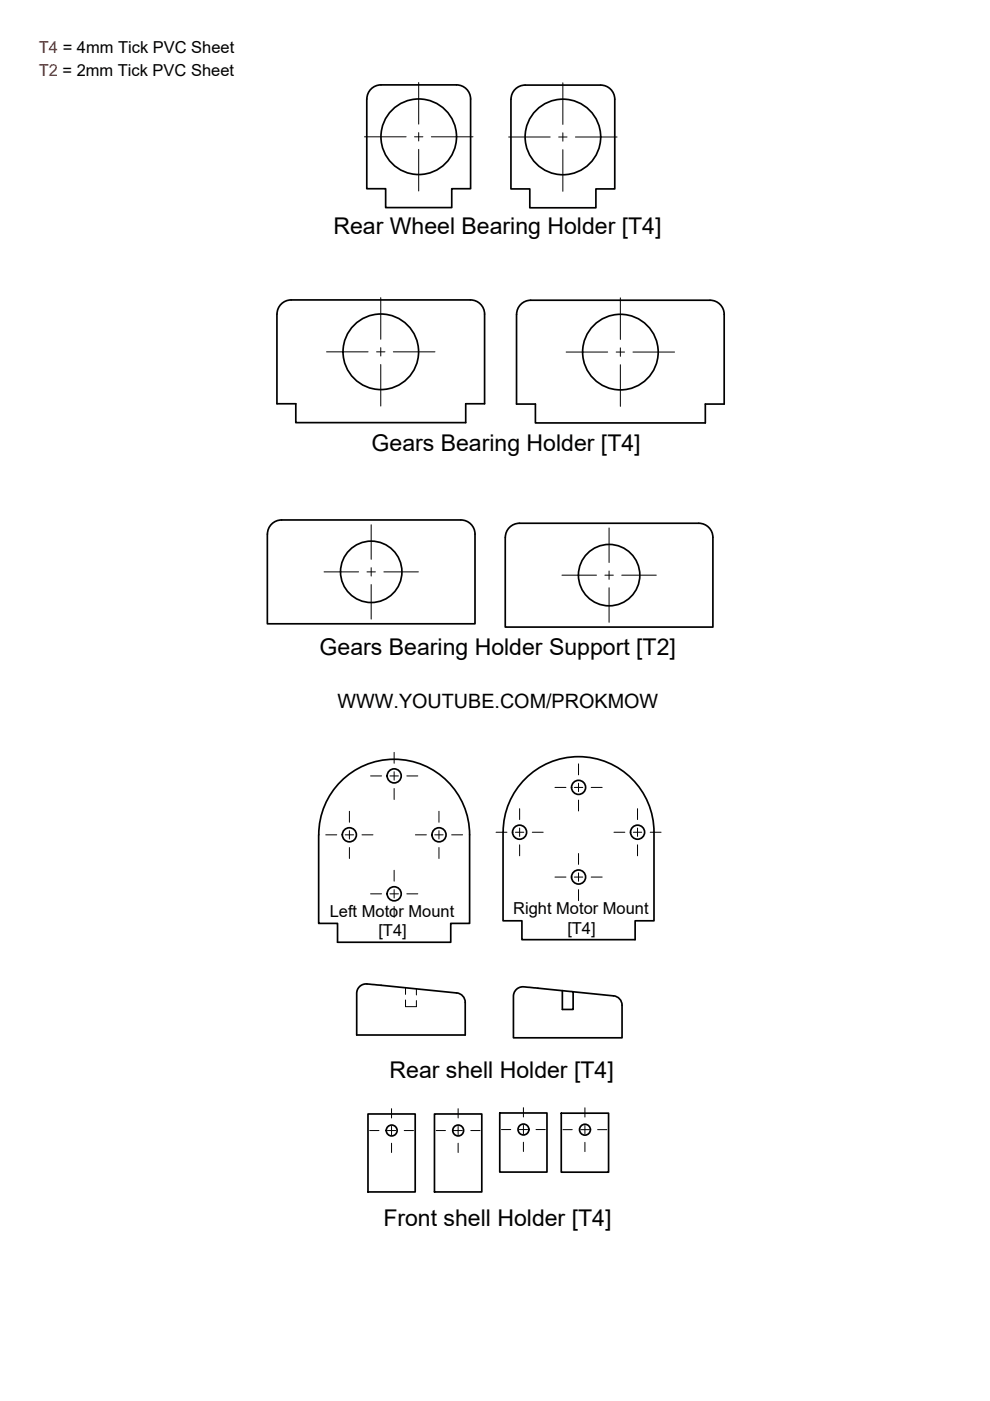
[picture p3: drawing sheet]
<svg xmlns="http://www.w3.org/2000/svg" width="210mm" height="297mm" viewBox="0 0 210 297" stroke-linecap="round" stroke-linejoin="round" font-family="sans-serif">
<!-- layer: Visible -->
<g fill="none" stroke="#000" stroke-width=".36">
<path d="M111.3 18h16M111.3 18a2.99 2.99 0 0 0-2.9 3l-.1 19.1h4v4h14v-4h4v-19.1a2.99 2.99 0 0 0-3-3M77.8 21a2.99 2.99 0 0 1 3-3h16a2.99 2.99 0 0 1 3 3v19h-4v4h-14v-4h-4v-19M61.7 63.6a3 3 0 0 0-3 3v19h4v4h36v-4h4v-19a2.99 2.99 0 0 0-3-3h-38M109.5 66.7v19h4v4h36v-4h4v-19M109.5 66.7a2.99 2.99 0 0 1 3-3h38a2.99 2.99 0 0 1 3 3M56.7 113.2v19.1h44v-19.1M56.7 113.2a2.99 2.99 0 0 1 3-3h38a2.99 2.99 0 0 1 3 3M108.3 111.6l1.2-.6 .6-.1h38.1a2.99 2.99 0 0 1 3 3v19.1h-44.1v-19.1a2.99 2.99 0 0 1 1.2-2.3zM72.3 165.7a16 16 0 0 1 17.4-3.5 16 16 0 0 1 9.9 14.8v18.8h-4v4h-24v-4h-4v-18.8a16.1 16.1 0 0 1 4.7-11.3zM106.7 176.4a16 16 0 0 1 16-16 16 16 0 0 1 16 16.1v18.7h-4v4h-24v-4h-4v-18.7M76.2 209.2l.8-.5 .7-.1 19.1 1.9a1.98 1.98 0 0 1 1.8 2v6.9h-23v-8.9l.2-.8z"/>
<path d="M119.2 210l2.3 .3v3.7h-2.3zM119.2 210l-8.2-.8-.8 .1-.8 .5-.3 .6-.2 .7v8.9h23v-6.9a2 2 0 0 0-1.8-2l-8.6-.8M78 236.2h10v16.5h-10zM92.1 236.2h10.1v16.5h-10.1zM106 236h10v12.5h-10zM119 236h10v12.5h-10z"/>
<circle cx="88.8" cy="29" r="8"/>
<circle cx="119.3" cy="29" r="8"/>
<circle cx="80.7" cy="74.6" r="8"/>
<circle cx="131.5" cy="74.7" r="8"/>
<circle cx="78.7" cy="121.2" r="6.5"/>
<circle cx="129.1" cy="121.9" r="6.5"/>
<circle cx="74.1" cy="177" r="1.49"/>
<circle cx="83.6" cy="164.5" r="1.49"/>
<circle cx="93.1" cy="177" r="1.49"/>
<circle cx="110.2" cy="176.4" r="1.49"/>
<circle cx="122.7" cy="166.9" r="1.49"/>
<circle cx="135.2" cy="176.4" r="1.49"/>
<circle cx="83.6" cy="189.5" r="1.49"/>
<circle cx="122.7" cy="185.9" r="1.49"/>
<circle cx="83" cy="239.7" r="1.15"/>
<circle cx="97.1" cy="239.7" r="1.15"/>
<circle cx="111" cy="239.5" r="1.15"/>
<circle cx="124" cy="239.5" r="1.15"/>
</g>
<!-- layer: Hidden -->
<path d="M86 212v1.4h2.3v-1.3M86 209.4v1.4M88.3 209.7v1.3" fill="none" stroke="#000" stroke-width=".21"/>
<!-- layer: Smart Centers -->
<g fill="none" stroke="#000" stroke-width=".21">
<path d="M88.8 17.5v8.8M119.3 17.6v8.8M77.3 29h8.8M87.9 29h1.8M88.8 28.1v1.8M88.8 31.7v8.8M91.5 29h8.8M107.8 29h8.8M118.4 29h1.8M119.3 28.2v1.7M119.3 31.7v8.9M122 29h8.8"/>
<path d="M69.2 74.6h8.8M79.8 74.6h1.8M80.7 63.1v8.8M80.7 73.7v1.8M80.7 77.3v8.8M83.4 74.6h8.8M120 74.6h8.8M130.6 74.6h1.8M131.5 63.1v8.9M131.5 73.8v1.8M131.5 77.3v8.9M134.2 74.6h8.8"/>
<path d="M78.7 111.3v7.3M129.1 111.9v7.4M68.7 121.2h7.3M77.8 121.2h1.8M78.7 120.4v1.7M78.7 123.9v7.4M81.4 121.2h7.3M119.1 121.9h7.4M128.2 121.9h1.8M129.1 121.1v1.7M129.1 124.6v7.3M131.8 121.9h7.3"/>
<path d="M83.6 159.5v2.3M69.1 177h2.3M73.2 177h1.8M74.1 172v2.3M74.1 176.1v1.8M74.1 179.7v2.3M76.8 177h2.3M78.6 164.5h2.3M82.7 164.5h1.8M83.6 163.6v1.8M83.6 167.2v2.3M86.3 164.5h2.3"/>
<path d="M88.1 177h2.3M92.2 177h1.8M93.1 172v2.3M93.1 176.1v1.8M93.1 179.7v2.3M95.8 177h2.3M105.2 176.5h2.3M109.3 176.5h1.8M110.2 171.5v2.3M110.2 175.6v1.7M110.2 179.1v2.3M112.9 176.5h2.3"/>
<path d="M117.7 166.9h2.3M121.8 166.9h1.8M122.7 162v2.3M122.7 166.1v1.7M122.7 169.6v2.3M125.3 166.9h2.4M130.2 176.5h2.3M134.3 176.5h1.8M135.2 171.5v2.3M135.2 175.6v1.7M135.2 179.1v2.3M137.9 176.5h2.3"/>
<path d="M78.6 189.5h2.3M82.7 189.5h1.8M83.6 184.5v2.3M83.6 188.6v1.8M83.6 192.2v2.3M86.3 189.5h2.3M117.7 186h2.3M121.8 186h1.8M122.7 181v2.3M122.7 185.1v1.7M122.7 188.6v2.4M125.3 186h2.4"/>
<path d="M78.4 239.7h1.9M82.1 239.7h1.8M83 235.1v1.9M83 238.8v1.8M85.7 239.7h2M92.5 239.7h1.9M96.2 239.7h1.8M97.1 235.1v1.9M97.1 238.8v1.8M99.8 239.7h2M106.3 239.5h2M110.1 239.5h1.8"/>
<path d="M111 234.9v1.9M111 238.6v1.8M113.6 239.5h2M119.4 239.5h1.9M123.1 239.5h1.8M124 234.9v1.9M124 238.6v1.8M126.7 239.5h2M83 242.4v2M97.1 242.4v2M111 242.2v1.9M124 242.2v2"/>
</g>
<g font-size="4.9">
<text x="70.7" y="49.6">Rear Wheel Bearing Holder [T4]</text>
<text x="78.8" y="95.7">Gears Bearing Holder [T4]</text>
<text x="67.8" y="139">Gears Bearing Holder Support [T2]</text>
<text x="82.6" y="228.5">Rear shell Holder [T4]</text>
<text x="81.3" y="259.9">Front shell Holder [T4]</text>
</g>
<text font-size="4.2" x="71.6" y="150.1">WWW.YOUTUBE.COM/PROKMOW</text>
<g font-size="3.5" fill="#ea0000">
<text x="8.3" y="11.3">T4 = 4mm Tick PVC Sheet</text>
<text x="8.2" y="16.2">T2 = 2mm Tick PVC Sheet</text>
</g>
<g font-size="3.5">
<text x="69.9" y="194.3">Left Motor Mount</text>
<text x="108.8" y="193.8">Right Motor Mount</text>
<text x="120.3" y="198">[T4]</text>
<text x="80.2" y="198.5">[T4]</text>
</g>
</svg>
